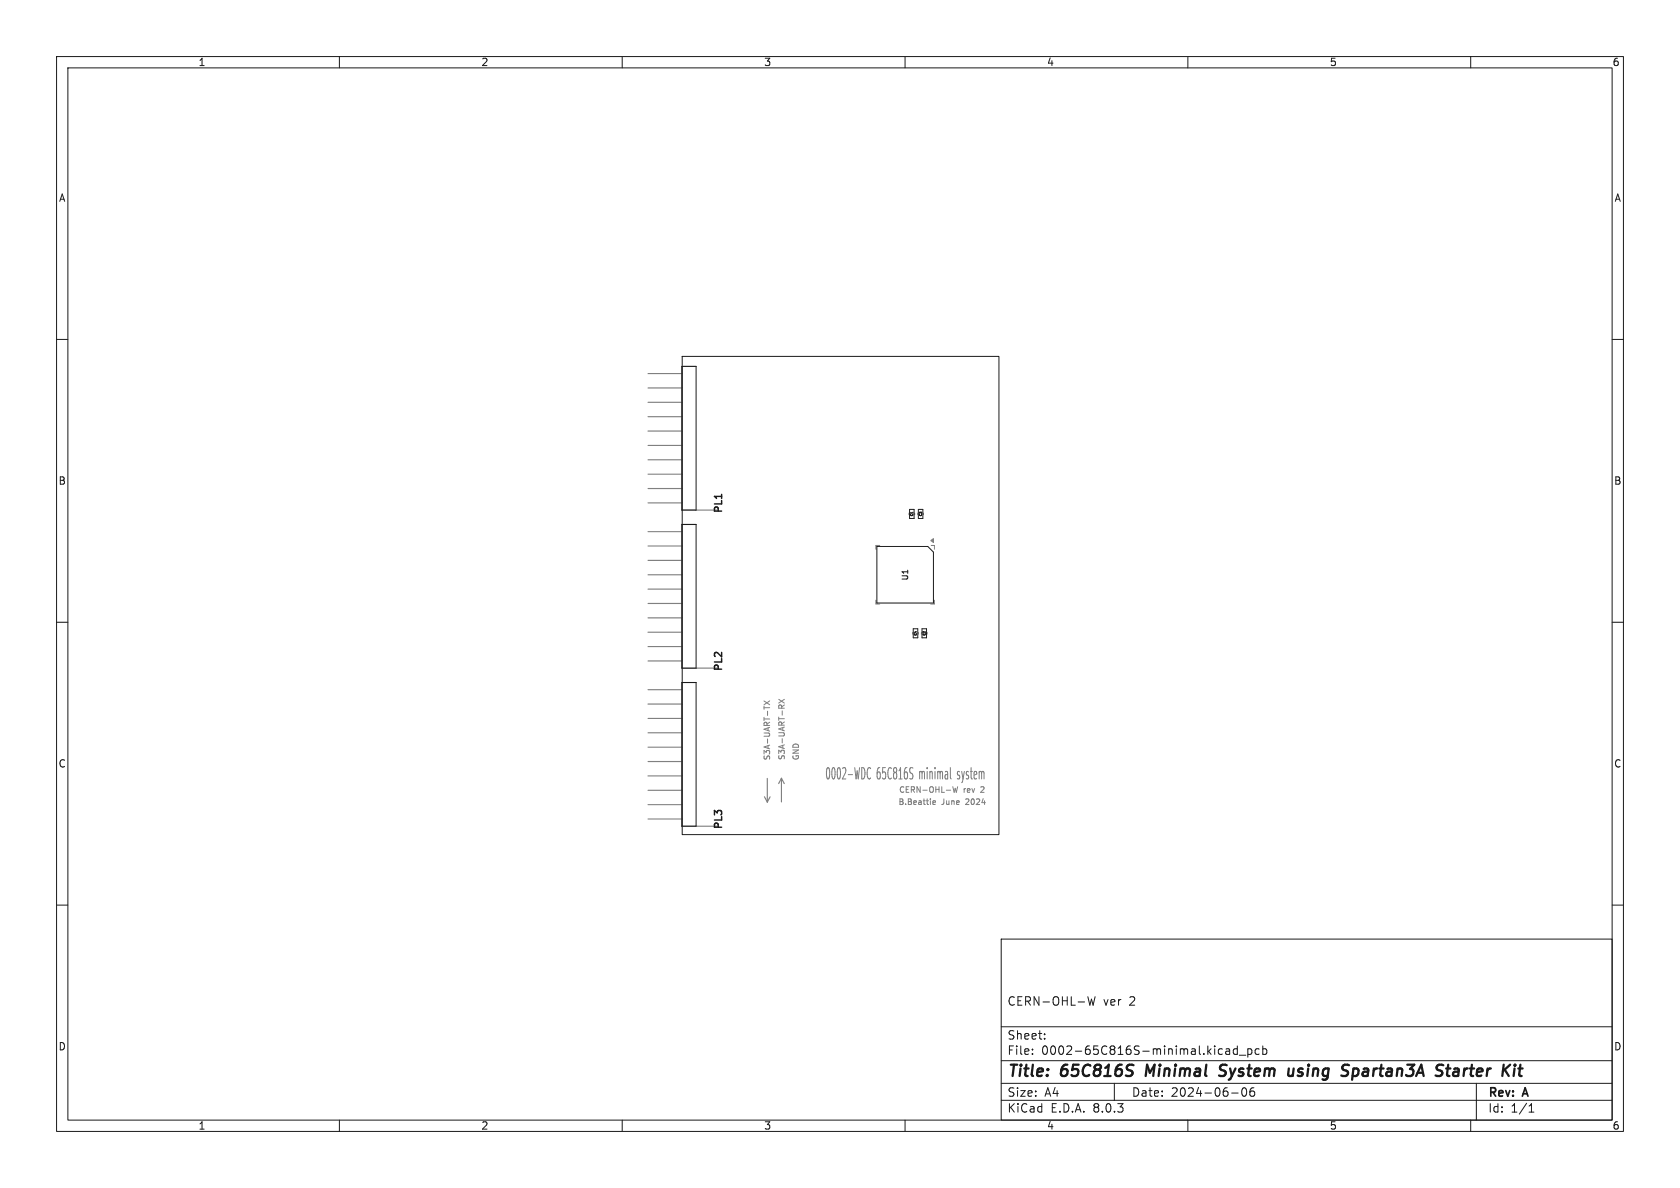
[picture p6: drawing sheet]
<svg xmlns="http://www.w3.org/2000/svg" width="297mm" height="210mm" viewBox="0 0 297 210" stroke-linecap="round" stroke-linejoin="round" font-family="sans-serif">
<g fill="none" stroke="#7f7f7f" stroke-width=".2">
<path d="M114.6 66h6M114.6 68.6h6M114.6 71.1h6M114.6 73.7h6M114.6 76.2h6M114.6 78.7h6M123.1 64.8h-2.5v25.4h6.4M114.6 94h6M114.6 96.5h6M114.6 99.1h6M114.6 81.3h6M114.6 83.8h6"/>
<path d="M114.6 86.4h6M114.6 88.9h6M123.1 92.7h-2.5v25.4h6.4M114.6 101.6h6M114.6 104.1h6M114.6 106.7h6M114.6 109.2h6M114.6 111.8h6M114.6 114.3h6M114.6 116.8h6M114.6 121.9h6M114.6 124.5h6"/>
<path d="M114.6 127h6M114.6 129.5h6M114.6 132.1h6M114.6 134.6h6M114.6 137.2h6M114.6 139.7h6M123.1 120.7h-2.5v25.4h6.4M135.6 137.6v4.2M138.2 137.6l.4 .9M138.2 137.6l-.6 .9M138.2 137.6v4.2M114.6 142.2h6"/>
<path d="M114.6 144.8h6M135.2 140.9l.4 .9M136.2 140.9l-.6 .9"/>
</g>
<g fill="none" stroke="#7f7f7f" stroke-width=".18">
<path d="M155.5 96.4h-.7v.7M160.7 90.7v.3M161.7 90.7v.3M162.2 90.7v.3M163.3 90.7v.3M164.6 96.4h.6v.7M154.8 106.1v.7h.7M161.3 111.8v.3M162.4 111.8v.3M162.9 111.8v.3M163.9 111.8v.3M165.2 106.1v.7h-.7"/>
<path d="M135.1 123.9l1 .7M136.1 123.9l-1 .7M137.7 123.6l1 .7M138.7 123.6l-1 .7M153.5 135.8l.2-.1 .2 .2M153.9 137.5l-.2 .2-.2-.1M168.4 139.1l.3 1 .2-.7 .2 .7 .2-1M164.9 141.9l.5-.1-.1-.2h-.2l-.2 .1 .1 .5h.3"/>
</g>
<path d="M164.6 95.6l.4-.4v.7z" fill="#7f7f7f" stroke="#7f7f7f" stroke-width=".18"/>
<path d="M127.6 87.4v.7" fill="none" stroke="#1a1a1a" stroke-width=".25"/>
<g fill="none" stroke="#1a1a1a" stroke-width=".18">
<path d="M10 10h277v190h-277zM12 12h273v186h-273zM60 10v2M110 10v2M160 10v2M210 10v2M260 10v2M10 60h2M285 60h2M120.6 64.8h2.5v25.4h-2.5zM120.6 63h56v84.5h-56zM120.6 92.7h2.5v25.4h-2.5z"/>
<path d="M155 96.6h9l1 1v9h-10zM160.8 90.1h.8v1.6h-.8zM162.3 90.1h.9v1.6h-.9zM10 110h2M161.5 111.1h.8v1.7h-.8zM163 111.1h.8v1.7h-.8zM285 110h2M120.6 120.7h2.5v25.4h-2.5zM10 160h2M285 160h2M177 166h108v32h-108zM192.3 176.2l.4 1.5 .3-1.1 .2 1.1 .4-1.5"/>
<path d="M60 198v2M110 198v2M160 198v2M177 194.5h108M177 191.5h108M177 187.5h108M177 181.5h108M182.5 186.3v.1M182.5 185.5v.1M184.7 183.6v.1M184.7 182.8v.1M197 191.5v3"/>
<path d="M210 198v2M216.7 185.5h.6l.1 .9M217.4 185.8h-.5a.29 .29 0 0 0-.2 .3 .29 .29 0 0 0 .2 .3l.5-.1M217.7 193.2h1.2M218.7 185.5l-.4-.1-.3 .3v.4l.2 .2h.5M218.7 184.9v1.5M219.1 186.5h1.1M219.7 192.4a.81 .81 0 0 0 .3 1.4l.2-.1 .2-.5-.2-.8M220.6 185.5l.4-.1 .3 .3v.4l-.1 .2h-.6M220.6 185.4v1.5M221.2 192.4a1.17 1.17 0 0 0-.1 1.3h.6l.1-.5-.3-.3h-.3l-.2 .3M222.6 185.5l-.4-.1-.3 .3v.4l.1 .2h.6"/>
<path d="M223.2 185.5l.5-.1 .3 .3v.4l-.2 .2h-.6M223.2 184.9v1.5M260 198v2M261 191.5v6.5M270.3 196.6h.9M270.3 195.5l.4-.4v1.5"/>
</g>
<g fill="none" stroke="#1a1a1a" stroke-width=".4">
<path d="M200.1 188.2l.3 .1M202.8 188.2l-.3 2M216.6 190a.85 .85 0 0 1-1.1 .1M216.6 188.2l-.7 .1a.46 .46 0 0 0-.2 .5 .46 .46 0 0 0 .3 .4l.6 .2M228.6 190l-.6 .2M228.7 188.9l-.2 1.3M229.4 190.1l.2 .1M239.1 190.1l.2 .1 .6-.1M239.3 188.9l-.3 2M239.8 188.9l-.5 .1M255.7 188.9h.7M256 188.2l-.2 1.7 .1 .2 .4 .1"/>
<path d="M257.2 189.4a.4 .4 0 0 0-.3 .4 .4 .4 0 0 0 .2 .4h.5M257.3 188.9l-.2 .1M268.4 188.9h.8M268.8 188.2l-.2 1.7v.2l.4 .1"/>
</g>
<g font-size="2.8" fill="#7f7f7f">
<text x="145.8" y="137.9">0002-WDC</text>
<text x="155.1" y="137.9">65C816S</text>
<text x="162.9" y="137.9">minimal system</text>
</g>
<g font-size="2.8" fill="#1a1a1a">
<text x="178" y="190.9">Title:</text>
<text x="187.7" y="190.9">65C816S</text>
<text x="203.4" y="190.9">Minimal</text>
<text x="217.3" y="190.9">System</text>
<text x="230.2" y="190.9">using</text>
<text x="240.5" y="190.9">Spartan3A</text>
<text x="257.9" y="190.9">Starter</text>
</g>
<g font-size="2.1" fill="#1a1a1a">
<text x="178" y="178">CERN-OHL-W</text>
<text x="195" y="178">ver</text>
<text x="199.7" y="178">2</text>
<text x="178" y="184">Sheet:</text>
<text x="178" y="186.7">File:</text>
<text x="184.1" y="186.7">0002-65C816S-minimal.kicad_pcb</text>
<text x="178" y="196.9">KiCad</text>
<text x="178" y="194.1">Size:</text>
<text x="184.7" y="194.1">A4</text>
<text x="185.7" y="196.9">E.D.A.</text>
<text x="193.3" y="196.9">8.0.3</text>
<text x="200" y="194.1">Date:</text>
<text x="207" y="194.1">2024-06-06</text>
<text x="263" y="194.3">Rev:</text>
<text x="263" y="196.9">Id:</text>
<text x="267.1" y="196.9">1/1</text>
<text x="269.4" y="194.3">A</text>
</g>
<g font-size="1.8" fill="#1a1a1a">
<text x="35" y="11.9">1</text>
<text x="85" y="11.9">2</text>
<text x="135" y="11.9">3</text>
<text x="185" y="11.9">4</text>
<text x="235" y="11.9">5</text>
<text x="285" y="11.9">6</text>
<text x="10.3" y="35.9">A</text>
<text x="285.4" y="35.9">A</text>
<text x="10.3" y="85.9">B</text>
<text x="285.3" y="85.9">B</text>
<text x="128" y="90.9" transform="rotate(-90 128 90.9)">PL1</text>
<text x="128" y="118.8" transform="rotate(-90 128 118.8)">PL2</text>
<text x="10.3" y="135.9">C</text>
<text x="285.3" y="135.9">C</text>
<text x="128" y="146.8" transform="rotate(-90 128 146.8)">PL3</text>
<text x="10.3" y="185.9">D</text>
<text x="285.3" y="185.9">D</text>
<text x="35" y="199.9">1</text>
<text x="85" y="199.9">2</text>
<text x="135" y="199.9">3</text>
<text x="185" y="199.9">4</text>
<text x="235" y="199.9">5</text>
<text x="285" y="199.9">6</text>
</g>
<text font-size="1.4" fill="#1a1a1a" x="160.7" y="102.7" transform="rotate(-90 160.7 102.7)">U1</text>
<g font-size="1.4" fill="#7f7f7f">
<text x="136.2" y="134.5" transform="rotate(-90 136.2 134.5)">S3A-UART-TX</text>
<text x="138.8" y="134.5" transform="rotate(-90 138.8 134.5)">S3A-UART-RX</text>
<text x="141.3" y="134.5" transform="rotate(-90 141.3 134.5)">GND</text>
<text x="158.7" y="142.3">B.Beattie</text>
<text x="158.9" y="140.2">CERN-OHL-W</text>
<text x="166.6" y="142.3">June</text>
<text x="170.4" y="140.2">rev</text>
<text x="171.1" y="142.3">2024</text>
<text x="173.7" y="140.2">2</text>
</g>
<g font-size=".6" fill="#1a1a1a">
<text x="161.5" y="91.3" transform="rotate(-90 161.5 91.3)">C1</text>
<text x="163" y="91.3" transform="rotate(-90 163 91.3)">C3</text>
<text x="162.1" y="112.4" transform="rotate(-90 162.1 112.4)">C4</text>
<text x="163.7" y="112.4" transform="rotate(-90 163.7 112.4)">C2</text>
</g>
</svg>
